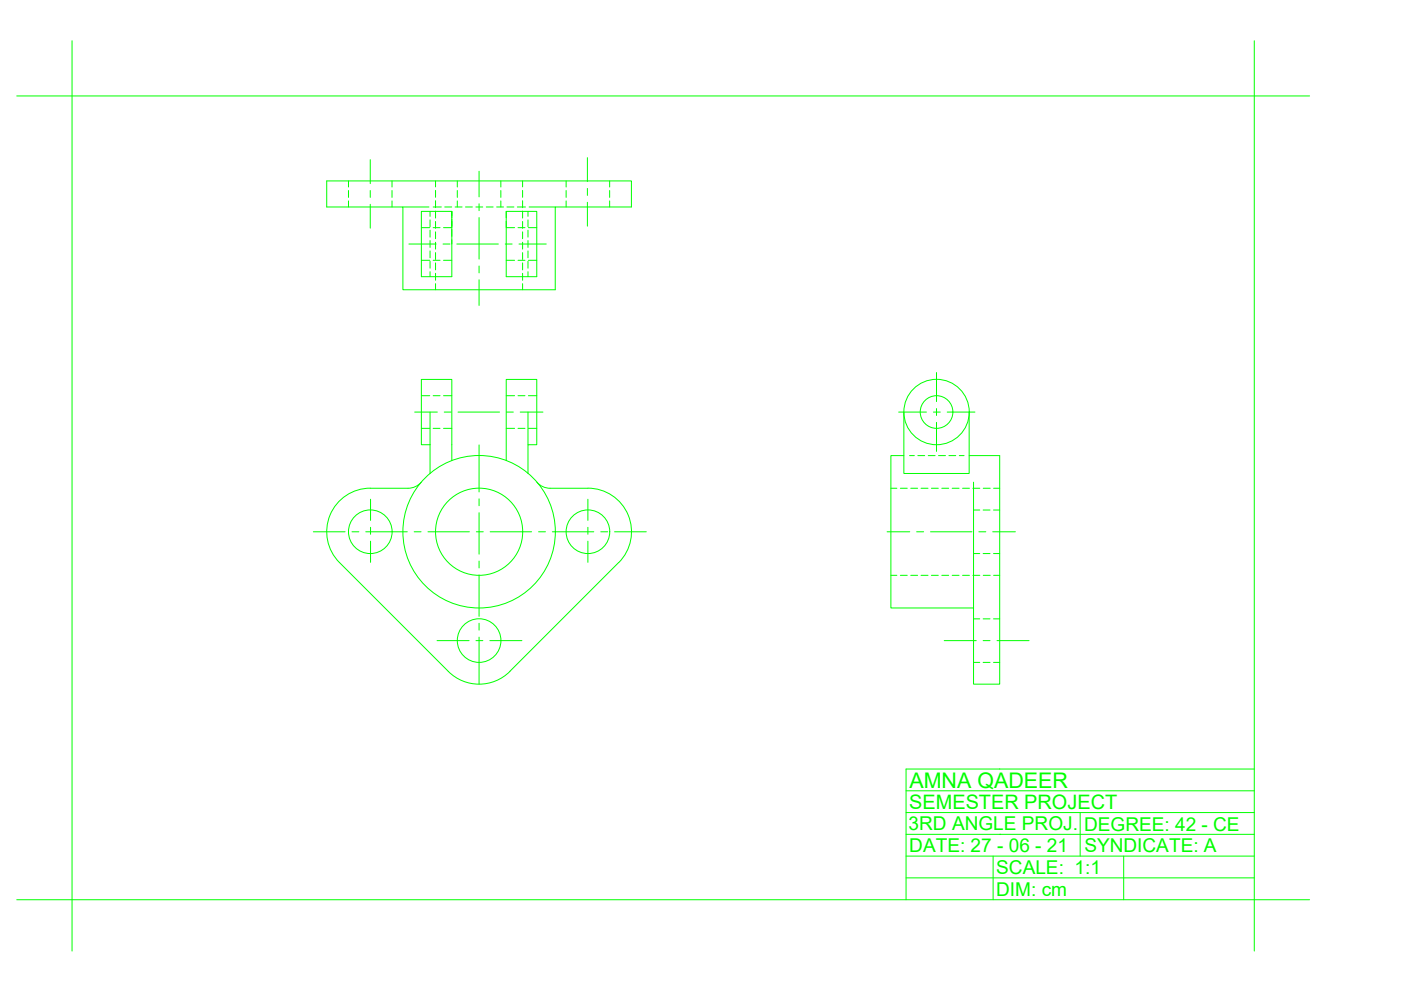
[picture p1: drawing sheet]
<svg xmlns="http://www.w3.org/2000/svg" width="594mm" height="420mm" viewBox="0 0 594 420" stroke-linecap="round" stroke-linejoin="round" font-family="sans-serif">
<!-- layer: 0 -->
<g fill="none" stroke="#0f0" stroke-width=".42">
<path d="M30.6 17.3v385.9M531.9 17.3v385.9M7.1 40.7h548.2M384.2 335.3h147.7M423.9 326v.1M531.9 326.1h-147.7v55.4M384.2 344.5h147.7M384.2 353.7h147.7M423.9 353.7h.1M458 344.5v18.5M384.2 363h147.7M384.2 372.2h147.7"/>
<path d="M421.1 363v18.5M476.5 363v18.5M7.1 381.5h548.2"/>
</g>
<!-- layer: Object -->
<g fill="none" stroke="#0f0" stroke-width=".42">
<path d="M138.5 76.7h129.2v11.1h-32.3v35.1h-64.6v-35.1h-32.3zM170.8 87.8h11.1M178.7 89.6h12.9v27.7h-12.9zM214.7 89.6h12.9v27.7h-12.9zM224.4 87.8h11M182.4 174.7v26M223.9 174.7v13.9M383.3 174.7v26h27.7v-26M182.4 188.6h-3.7v-27.7h12.9v34.4M214.7 195.3v-34.4h12.9v27.7h-3.7v12.1M383.3 193.2h-5.5v64.6h35v32.3h11.1v-96.9h-12.9M157 207a18.5 18.5 0 0 0-17 11.4 18.5 18.5 0 0 0 4 20.1l46.1 46.2a18.5 18.5 0 0 0 26.1 0"/>
<path d="M178.6 204.4a7.4 7.4 0 0 1-5.6 2.6h-16M227.7 204.4a7.4 7.4 0 0 0 5.6 2.6h16M249.3 207a18.5 18.5 0 0 1 17.1 11.4 18.5 18.5 0 0 1-4 20.1l-46.2 46.1M412.8 204.4v53.4"/>
<circle cx="397.1" cy="174.7" r="13.9"/>
<circle cx="397.1" cy="174.7" r="6.9"/>
<circle cx="157" cy="225.4" r="9.3"/>
<circle cx="203.2" cy="225.4" r="32.3"/>
<circle cx="203.2" cy="225.4" r="18.5"/>
<circle cx="249.3" cy="225.4" r="9.3"/>
<circle cx="203.2" cy="271.6" r="9.3"/>
</g>
<!-- layer: hidden -->
<g fill="none" stroke="#0f0" stroke-width=".42">
<path d="M147.8 76.7v2.6M166.2 76.7v2.6M184.7 76.7v2.5M193.9 76.7v2.6M212.4 76.7v2.6M221.6 76.7v2.5M240.1 76.7v2.6M258.5 76.7v2.6M147.8 80.8v2.9M147.8 85.2v2.6M166.2 80.8v2.9M166.2 85.2v2.6"/>
<path d="M178.7 96.5h3.5M182.4 89.6v2.1M182.4 93.2v2.9M182.4 97.6v2.9M183.7 87.8h3.4M183.7 96.5h2.9M184.7 80.7v3M184.7 85.1v3M184.7 89.5v3M184.7 93.9v2.9M184.7 98.3v2.9M188.6 87.8h2.9"/>
<path d="M191.6 93.8v2.7h-3.5M191.6 89.6v2.7M191.6 92.9v2.9M191.6 97.3v2.9M193 87.8h2.9M193.9 80.8v2.9M193.9 85.2v2.6M197.4 87.8h2.9M201.8 87.8h2.9M206.2 87.8h2.9M210.6 87.8h2.9M212.4 80.8v2.9"/>
<path d="M212.4 85.2v2.6M214.7 93.8v2.7h3.5M214.7 89.6v2.7M215 87.8h2.9M219.4 87.8h3.4M219.7 96.5h2.9M221.6 80.7v3M221.6 85.1v3M221.6 89.5v3M221.6 93.9v2.9M221.6 98.3v2.9M223.9 89.6v2.1"/>
<path d="M223.9 93.2v2.9M223.9 97.6v2.9M224.1 96.5h3.5M240.1 80.8v2.9M240.1 85.2v2.6M258.5 80.8v2.9M258.5 85.2v2.6M178.7 110.4h3.5M182.4 102v2.9M182.4 106.4v2.9M182.4 110.8v2.9M182.4 115.2v2.1"/>
<path d="M183.7 110.4h2.9M184.7 102.7v2.9M184.7 107.1v2.9M184.7 111.5v2.9M184.7 115.9v2.9M188.1 110.4h3.5M191.6 101.6v1.9M214.7 110.4h3.5M219.7 110.4h2.9M221.6 102.7v2.9M221.6 107.1v2.9M221.6 111.5v2.9"/>
<path d="M221.6 115.9v2.9M223.9 102v2.9M223.9 106.4v2.9M223.9 110.8v2.9M223.9 115.2v2.1M224.1 110.4h3.5M184.7 120.3v2.6M221.6 120.3v2.6M178.7 167.8h3.5M183.7 167.8h2.9M188.1 167.8h3.5M214.7 167.8h3.5"/>
<path d="M219.7 167.8h2.9M224.1 167.8h3.5M178.7 181.6h3.5M183.7 181.6h2.9M188.1 181.6h3.5M214.7 181.6h3.5M219.7 181.6h2.9M224.1 181.6h3.5M385.7 193.2h2M389.2 193.2h2.9M393.6 193.2h2.9M398 193.2h2.9"/>
<path d="M402.4 193.2h2.9M406.8 193.2h2M377.8 207h2.5M381.8 207h2.9M386.2 207h2.9M390.6 207h2.9M395 207h2.9M399.4 207h2.9M403.8 207h2.9M408.2 207h2.9M412.5 207h3M412.8 216.2h2.6"/>
<path d="M416.9 216.2h2.9M416.9 207h3M421.3 216.2h2.6M421.3 207h2.6M412.8 234.7h2.6M416.9 234.7h2.9M421.3 234.7h2.6M377.8 243.9h2.5M381.8 243.9h2.9M386.2 243.9h2.9M390.6 243.9h2.9M395 243.9h2.9"/>
<path d="M399.4 243.9h2.9M403.8 243.9h2.9M408.2 243.9h2.9M412.5 243.9h3M416.9 243.9h3M421.3 243.9h2.6M412.8 262.4h2.6M416.9 262.4h2.9M421.3 262.4h2.6M412.8 280.8h2.6M416.9 280.8h2.9M421.3 280.8h2.6"/>
</g>
<!-- layer: Center -->
<g fill="none" stroke="#0f0" stroke-width=".42">
<path d="M157 67.7v10.2M203.1 72.6v10.9M249.1 66.8v10.2M249.1 79.9v2.9M157 80.8v2.9M157 86.6v10.1M203.1 86.4v2.9M203.1 92.2v17.7M249.1 85.8v10.1M173.4 103.5h11.5M187.9 103.5h2.9M193.7 103.5h17.6"/>
<path d="M203.1 112.8v2.9M203.1 118.6v10.9M214.2 103.5h3M220.1 103.5h11.5M397.1 157.9v12.4M175.8 174.7h9.6M188.4 174.7h2.9M194.2 174.7h17.6M214.7 174.7h3M220.6 174.7h9.6M381.1 174.7h11.7M395.8 174.7h2.9"/>
<path d="M397.1 173.2v2.9M397.1 179.1v12.3M401.6 174.7h11.8M203.1 188.6v20M157.1 211.7v8.9M203.1 211.5v2.9M203.1 217.4v17.6M249.3 211.7v8.9M132.9 225.5h13.4M149.3 225.5h2.9M155.1 225.5h17.6M157.1 223.6v2.9"/>
<path d="M157.1 229.4v9M175.6 225.5h2.9M181.5 225.5h17.5M202 225.5h2.9M203.1 237.9v2.9M207.8 225.5h17.6M228.4 225.5h2.9M234.2 225.5h17.6M249.3 223.6v2.9M249.3 229.4v9M254.7 225.5h3M260.6 225.5h13.5"/>
<path d="M376.2 225.5h9.6M388.7 225.5h3M394.6 225.5h17.5M415.1 225.5h2.9M420.9 225.5h9.7M203.1 243.8v17.5M185.3 271.6h13.6M201.8 271.6h3M203.1 264.2v3M203.1 270.1v20M207.7 271.6h13.6M400.4 271.6h13.6"/>
<path d="M416.9 271.6h2.9M422.8 271.6h13.6"/>
</g>
<text font-size="9.1" fill="#0f0" x="385.6" y="334.1">AMNA QADEER</text>
<text font-size="8.4" fill="#0f0" x="385.6" y="343.2">SEMESTER PROJECT</text>
<g font-size="8.1" fill="#0f0">
<text x="385.3" y="352">3RD ANGLE PROJ.</text>
<text x="459.7" y="352.2">DEGREE: 42 - CE</text>
<text x="385.6" y="361">DATE: 27 - 06 - 21</text>
<text x="459.8" y="361.4">SYNDICATE: A</text>
<text x="422.4" y="370.6">SCALE: 1:1</text>
<text x="422.4" y="379.9">DIM: cm</text>
</g>
</svg>
